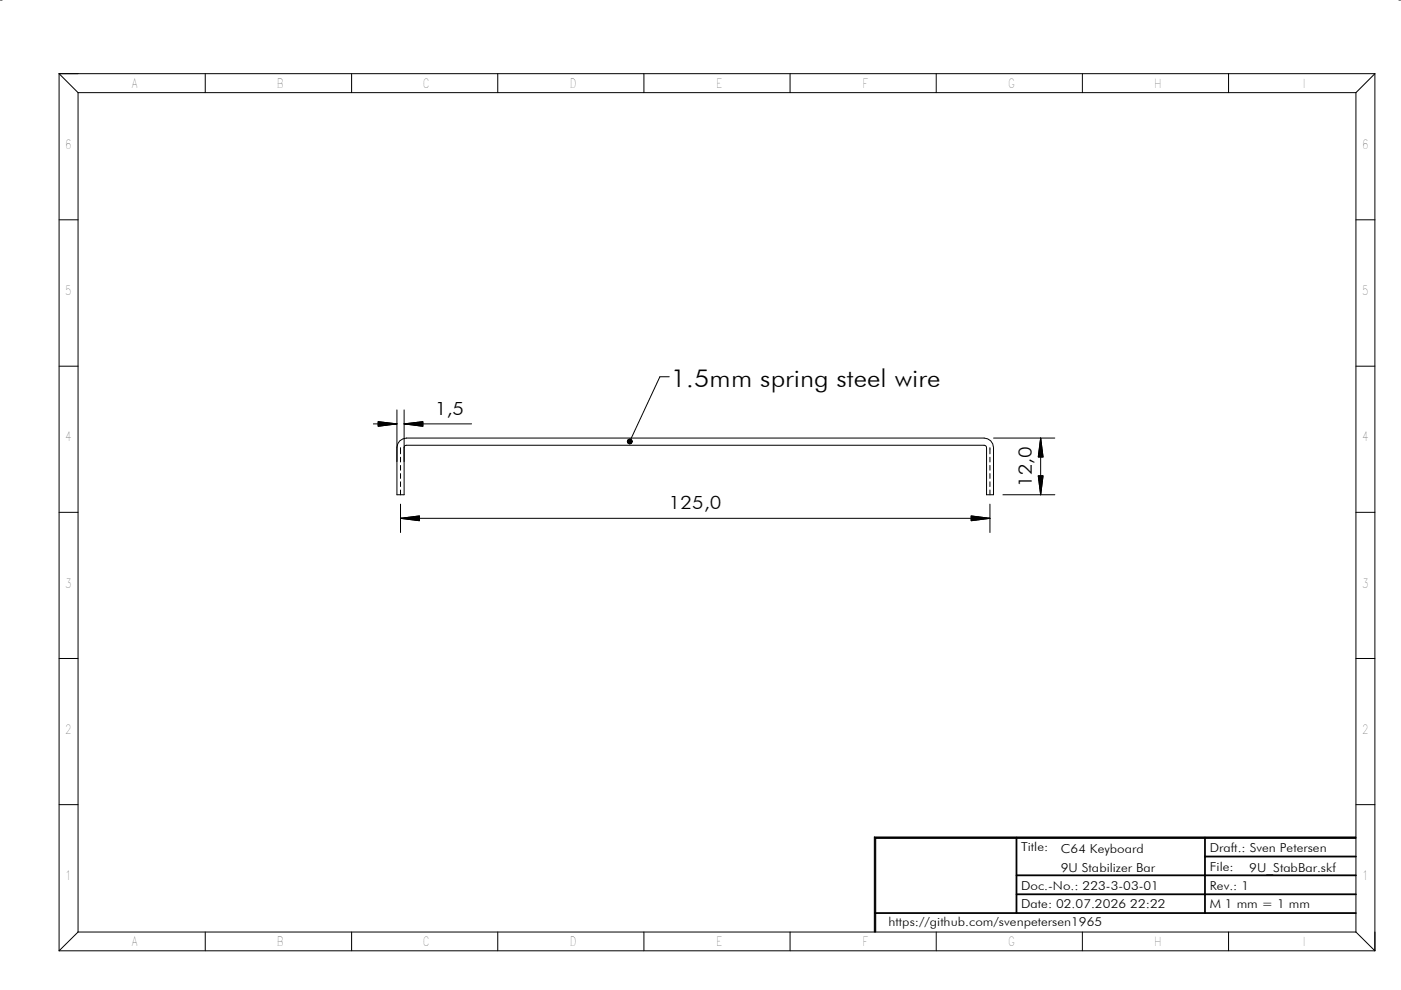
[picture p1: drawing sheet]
<svg xmlns="http://www.w3.org/2000/svg" width="297mm" height="210mm" viewBox="0 0 297 210" stroke-linecap="round" stroke-linejoin="round" font-family="sans-serif">
<g fill="none" stroke="#000" stroke-width=".21">
<path d="M0 0h.5M12.5 15.6l4 4M12.5 15.6h279M12.5 15.6v186M16.5 19.6h271M16.5 19.6v178M43.5 15.6v4M74.5 15.6v4M105.5 15.6v4M136.5 15.6v4M167.5 15.6v4M198.5 15.6v4"/>
<path d="M229.5 15.6v4M260.5 15.6v4M287.5 19.6v178M291.5 15.6l-4 4M291.5 15.6v186M296.6 0h.4M12.5 46.6h4M287.5 46.6h4M12.5 77.6h4M141.9 79.9h-2l-6.4 13.7M287.5 77.6h4M79.2 89.9h5"/>
<path d="M80.2 89.4l4 .5-4 .5zM84.2 94.9a2.02 2.02 0 0 1 2-2h122.5a2.02 2.02 0 0 1 1.9 2v10h-1.4v-10l-.2-.4-.3-.1h-122.5a.45 .45 0 0 0-.5 .5M84.2 86.9v18h1.5v-18M84.9 94.9v1.3M84.9 96.9v1.1M84.9 98.7v1M85.7 89.9l4-.5v1zM85.7 89.9h14.3M133.1 93.4l.3-.3 .5 .1 .1 .4-.1 .4-.5 .1-.3-.3zM209.9 94.9v1.3M209.9 96.9v1.1M209.9 98.7v1"/>
<path d="M210.6 92.9h13M220.6 92.9l.5 4h-1zM220.6 92.9v12M12.5 108.6h4M84.9 109.9l4-.5v1zM84.9 100.4v1M84.9 102.2v1M84.9 103.9v1M84.9 106.9v6M84.9 109.9h125M205.9 109.4l4 .5-4 .5zM209.9 100.4v1"/>
<path d="M209.9 102.2v1M209.9 103.9v1M209.9 106.9v6M212.6 104.9h11M220.1 100.9h1l-.5 4zM287.5 108.6h4M12.5 139.6h4M287.5 139.6h4M12.5 170.6h4M185.4 177.5l.3 .3v19.8h-.3zM185.4 177.5h102.1v.3h-101.8zM287.5 170.6h4"/>
<path d="M16.5 197.6l-4 4M16.5 197.6h271M43.5 197.6v4M74.5 197.6v4M105.5 197.6v4M136.5 197.6v4M167.5 197.6v4M198.5 197.6v4M229.5 197.6v4M260.5 197.6v4M287.5 197.6l4 4M12.5 201.6h279"/>
<circle cx="133.5" cy="93.6" r=".51"/>
</g>
<path d="M185.4 177.6h102.1M185.5 177.5v20.1" fill="none" stroke="#000" stroke-width=".3"/>
<path d="M215.5 177.6v16M255.5 177.6v16M185.5 193.6h102M215.5 189.6h72M215.5 185.6h72M255.5 181.6h32" fill="none" stroke="#000" stroke-width=".38"/>
<g fill="#000">
<path d="M80.2 89.4l4 .5-4 .5zM85.7 89.9l4-.5v1zM220.6 92.9l.5 4h-1zM84.9 109.9l4-.5v1zM205.9 109.4l4 .5-4 .5zM220.1 100.9h1l-.5 4z"/>
<circle cx="133.5" cy="93.6" r=".51"/>
</g>
<text font-size="5.3" x="142.2" y="82">1.5mm spring steel wire</text>
<g font-size="3.9">
<text x="92.2" y="88">1,5</text>
<text x="141.8" y="108">125,0</text>
<text x="218.8" y="103.3" transform="rotate(-90 218.8 103.3)">12,0</text>
</g>
<g font-size="2.7">
<text x="27.9" y="18.6">A</text>
<text x="58.7" y="18.6">B</text>
<text x="89.7" y="18.6">C</text>
<text x="120.8" y="18.6">D</text>
<text x="151.8" y="18.6">E</text>
<text x="182.9" y="18.6">F</text>
<text x="213.8" y="18.6">G</text>
<text x="244.7" y="18.6">H</text>
<text x="13.8" y="31.6">6</text>
<text x="288.8" y="31.6">6</text>
<text x="13.8" y="62.6">5</text>
<text x="288.8" y="62.6">5</text>
<text x="13.8" y="93.6">4</text>
<text x="288.8" y="93.6">4</text>
<text x="13.8" y="124.6">3</text>
<text x="288.8" y="124.6">3</text>
<text x="13.8" y="155.6">2</text>
<text x="288.8" y="155.6">2</text>
<text x="13.8" y="186.6">1</text>
<text x="288.8" y="186.6">1</text>
<text x="27.9" y="200.6">A</text>
<text x="58.7" y="200.6">B</text>
<text x="89.7" y="200.6">C</text>
<text x="120.8" y="200.6">D</text>
<text x="151.8" y="200.6">E</text>
<text x="182.9" y="200.6">F</text>
<text x="213.8" y="200.6">G</text>
<text x="244.7" y="200.6">H</text>
</g>
<g font-size="2.6">
<text x="216.5" y="180.5">Title:</text>
<text x="224.9" y="180.9">C64 Keyboard</text>
<text x="224.9" y="184.9">9U Stabilizer Bar</text>
<text x="256.5" y="180.6">Draft.: Sven Petersen</text>
<text x="256.5" y="184.6">File:</text>
<text x="264.9" y="184.9">9U_StabBar.skf</text>
<text x="216.5" y="188.6">Doc.-No.: 223-3-03-01</text>
<text x="256.5" y="188.6">Rev.: 1</text>
<text x="188.4" y="196.3">https://github.com/svenpetersen1965</text>
<text x="216.5" y="192.6">Date: 02.07.2026 22:22</text>
<text x="256.5" y="192.6">M 1 mm = 1 mm</text>
</g>
</svg>
